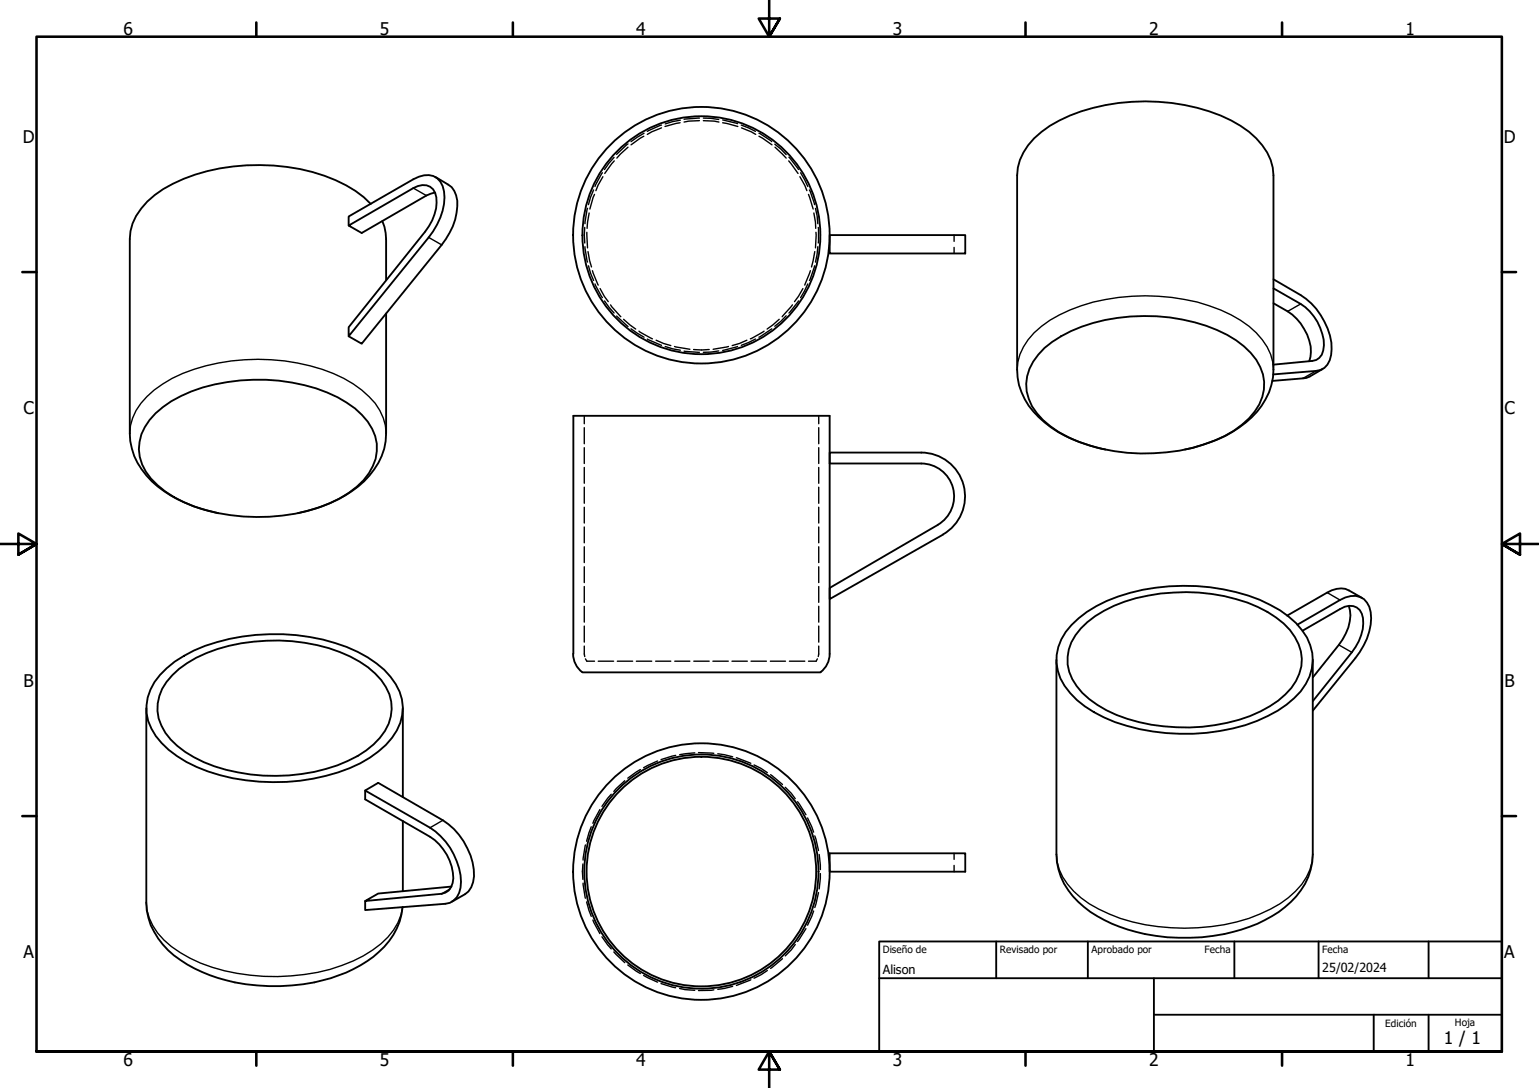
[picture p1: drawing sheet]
<svg xmlns="http://www.w3.org/2000/svg" width="420mm" height="297mm" viewBox="0 0 420 297" stroke-linecap="round" stroke-linejoin="round" font-family="sans-serif">
<!-- layer: Oculto (ISO) -->
<g fill="none" stroke="#000" stroke-width=".38">
<path d="M171.4 39.3l-3.1 2.8M175.8 37.2l-3.5 2.3M175.8 36.4l-3.5 2.3M180.6 34.9l-3.9 1.8M180.6 34.1l-3.9 1.8M185.7 33.5l-4.2 1M185.7 32.8l-4.1 1M190.9 32.9l-2.9 .2-1.2 .2M190.9 32.2l-4.1 .4M192 32.9l3 .2 1.3 .2M192 32.2l4.2 .4M197.3 33.5l4.1 1"/>
<path d="M197.3 32.8l4.1 1M202.4 34.1l3.8 1.8M202.4 34.9l3.9 1.8M207.2 37.2l3.6 2.3M207.2 36.4l3.5 2.3M211.5 39.4l3.1 2.8M160.4 56.9l-.7 4.2M160.8 58.2l-.5 4.1M162.1 51.9l-1.4 4M162.3 53.1l-1.3 4M164.5 47.2l-2.1 3.7M164.6 48.2l-1.3 2.4-.6 1.5"/>
<path d="M167.6 43l-2.6 3.3M167.7 43.9l-2.6 3.5M171.4 40.2l-3 3M211.6 40.2l3 3M215.3 43.9l2.6 3.5M215.4 42.9l2.6 3.4M218.4 48.2l1.3 2.4 .6 1.5M218.6 47.2l1.9 3.7M220.7 53.1l1.3 4M221 51.9l1.4 4M222.2 58.2l.5 4.1M222.6 56.9l.7 4.2"/>
<path d="M159.6 62.1v4.2M159.7 67.4l.7 4.2M160.2 63.4l.2 4.3M160.5 68.7l1 4.2M160.7 72.6l1.4 4M161.7 73.9l1.6 3.9M162.4 77.5l2.1 3.8M163.8 78.8l1.2 2.1 1.1 1.4M219.2 78.8l-2.3 3.5M220.5 77.5l-1.9 3.8M221.2 73.9l-1.5 3.9M222.4 72.6l-1.4 4"/>
<path d="M222.4 68.7l-.8 4.2M222.8 63.4l-.2 4.3M223.3 67.4l-.7 4.2M223.4 62.1v4.2M260.5 64.2v1.7M260.5 67.5v1.7M165 82.2l2.6 3.3M166.7 83.2l2.8 3.3M168.3 86.3l3.1 2.8M170.2 87.2l3.3 2.6M172.3 89.8l3.5 2.3M174.4 90.4l3.7 2.1"/>
<path d="M176.7 92.6l3.9 1.7M179.1 92.9l2.1 .9 1.9 .5M181.6 94.6l4.1 1M184.1 94.6l4.2 .8M186.8 95.9l4.1 .3M189.4 95.4h4.2M196.2 95.8l-4.2 .4M198.9 94.6l-4.2 .8M201.4 94.6l-4.1 1.1M203.9 92.9l-2 .9-2 .5M206.2 92.6l-3.8 1.7M208.6 90.4l-3.7 2.1"/>
<path d="M210.7 89.8l-3.5 2.3M212.7 87.2l-3.3 2.6M214.6 86.2l-3.1 2.9M216.3 83.2l-2.7 3.3M218 82.2l-2.6 3.3M159.5 113.5v2.2M159.5 116.8v4.3M223.5 113.5v2.2M223.5 116.8v4.3M159.5 122.2v4.3M159.5 127.6v4.3M159.5 133v4.4"/>
<path d="M159.5 138.5v4.3M223.5 122.2v4.3M223.5 127.6v4.3M223.5 133v4.4M223.5 138.5v4.3M159.5 143.9v4.3M159.5 149.3v4.3M159.5 154.7v4.4M223.5 143.9v4.3M223.5 149.3v4.3M223.5 154.7v4.4M159.5 176.4l.1 2.8"/>
<path d="M159.5 160.1v4.4M159.5 165.5v4.3M159.5 170.9v4.4M159.8 179.9l.4 .6h2.1M223.1 179.9l-.3 .6h-2.1M223.5 176.4l-.1 2.8M223.5 160.1v4.4M223.5 165.5v4.3M223.5 170.9v4.4M163.3 180.5h4.2M168.5 180.5h4.2M173.7 180.5h4.2"/>
<path d="M179 180.5h4.1M184.2 180.5h4.1M189.4 180.5h4.2M194.6 180.5h4.2M199.8 180.5h4.2M205 180.5h4.2M210.3 180.5h4.1M215.5 180.5h4.2M166.9 216.8l-2.6 3.3M170.6 213.2l-3 2.9M174.8 210.1l-3.4 2.4M179.5 207.8l-3.8 1.8"/>
<path d="M184.5 206.2l-4 1.2M189.7 205.5l-4.2 .5M190.7 205.5l4.2 .2M196 205.8l4 .8M201 206.9l4 1.5M205.9 208.8l3.6 2.1M210.4 211.5l3.2 2.7M214.4 214.9l1.6 1.7 1.1 1.4M217.7 218.9l2.3 3.5M159.1 235.9v4.2M159.8 230.7l-.6 4.1M161.4 225.7l-1.3 4"/>
<path d="M163.8 221l-1.9 3.8M220.5 223.3l1.6 3.9M222.4 228.2l1.1 4M223.6 233.3l.4 4.1M224 238.5l-.4 4.2M260.5 233v1.6M260.5 236.3v1.7M159.2 241.1l.6 4.1M160.1 246.2l1.3 4M161.9 251.2l1.9 3.7M164.3 255.8l2.6 3.3M167.6 259.9l3 2.9"/>
<path d="M217.1 257.9l-1.1 1.4-1.6 1.7M220 253.5l-2.3 3.5M222.1 248.7l-1.6 3.9M223.5 243.7l-1.1 4.1M171.4 263.4l3.4 2.4M175.7 266.3l3.8 1.8M180.5 268.5l4 1.2M185.5 269.9l1.5 .3 2.7 .2M194.9 270.2l-4.2 .2M200 269.3l-4 .8M205 267.5l-4 1.5M209.5 265l-3.6 2.1"/>
<path d="M213.6 261.7l-3.2 2.7"/>
</g>
<!-- layer: Visible (ISO) -->
<g fill="none" stroke="#000" stroke-width=".51">
<path d="M101.2 55.7a34 34 0 0 0-15.9-8.7 56.3 56.3 0 0 0-38.1 3.2 21.2 21.2 0 0 0-11 10.8l-.6 2.1-.2 2.2v53a19.2 19.2 0 0 0 9.3 15.7 41.7 41.7 0 0 0 14.9 6.1M118.7 52.6l-2.3 .8-17.7 10.2-3.5-2 17.6-10.2a4.2 4.2 0 0 1 5.4 .3 8.9 8.9 0 0 1-.2 8.5l-1.9 3-20.9 26.1v2.5l21.8-27a17.4 17.4 0 0 0 4.2-12.6 4.7 4.7 0 0 0-6.8-4l-1.6 .7-17.6 10.2v2.5M118.9 48.3l3.5 2.1a5.9 5.9 0 0 1 2.4 6 17.9 17.9 0 0 1-4.2 10.5l-21.9 26.9-3.5-2M104.4 60.4l.6 1.6 .4 3.3v11.2M226.5 64.2h37v5h-37zM347.7 78.7l7.4 4.3a14 14 0 0 1 6.3 11.3 3.8 3.8 0 0 1-3.1 4.2l-10.6 1.1M347.7 76.2l7.4 4.4a18.6 18.6 0 0 1 8.4 14.7 5.8 5.8 0 0 1-3 5.7l-1.2 .3-11.7 .9M105.4 85.6v32.7a19.2 19.2 0 0 1-9.3 15.7 40.6 40.6 0 0 1-14.8 6.1M285.2 95a40.5 40.5 0 0 1 23.4-8.6 48.5 48.5 0 0 1 28.8 6.5 15.5 15.5 0 0 1 7.7 11.4 13.9 13.9 0 0 1-6 11.6 38.8 38.8 0 0 1-20.6 7.6 49.3 49.3 0 0 1-29.4-5.5 17.3 17.3 0 0 1-8.8-11.1 13.3 13.3 0 0 1 4.9-11.9zM347.7 82.8a16.3 16.3 0 0 1 9.2 8.6 9.8 9.8 0 0 1 .5 7.2M42.5 112.8a35.7 35.7 0 0 1 19.5-8.5 51 51 0 0 1 30.1 4.1 19.7 19.7 0 0 1 10.3 10.6 12.2 12.2 0 0 1-3.1 12.1 31.2 31.2 0 0 1-15.4 8.4 53.2 53.2 0 0 1-33.8-2.4 22 22 0 0 1-11.3-10.3 12.4 12.4 0 0 1 3.7-14zM361.1 100.8l-4.4 2.4-9.4 .8"/>
<path d="M301.8 122.7a34.7 34.7 0 0 1-19.6-10.3 17.5 17.5 0 0 1-4.5-11.4v-53.1a15.6 15.6 0 0 1 6.7-11.9 45.1 45.1 0 0 1 24.6-8.2 53.9 53.9 0 0 1 27.1 5.1 21.5 21.5 0 0 1 10.8 10.8l.6 2.1 .2 2.1v53.1a19.5 19.5 0 0 1-9.4 15.7 39.3 39.3 0 0 1-14.8 6M256 143.3a9 9 0 0 0 4.2-10.1 9 9 0 0 0-8.7-6.7h-25v-2.9h25a12 12 0 0 1 11.6 8.9 12 12 0 0 1-5.7 13.4M256 143.3l-29.5 17.2v3.1l30.9-17.6M156.5 178.5a6.3 6.3 0 0 0 2.5 5M156.5 178.5v-65h70v65a6.3 6.3 0 0 1-2.5 5M292.5 170.6a33.8 33.8 0 0 1 16-8.8 57.2 57.2 0 0 1 35.4 2 27.9 27.9 0 0 1 11.6 8.3 12.8 12.8 0 0 1-.4 16.7 33.4 33.4 0 0 1-18.5 10.1 56.8 56.8 0 0 1-35.2-3 23.4 23.4 0 0 1-11.9-10.7 12.9 12.9 0 0 1 3-14.6zM295.1 171.6a32.6 32.6 0 0 1 18.3-9 51 51 0 0 1 30 3.1 20.4 20.4 0 0 1 11.1 10.2 11.4 11.4 0 0 1-1.9 11.9 30.4 30.4 0 0 1-17.6 9.5 51.4 51.4 0 0 1-32.9-3.4 19.2 19.2 0 0 1-10.2-10.5 12 12 0 0 1 3.2-11.8zM354.2 170.5l11.6-6.7a6 6 0 0 1 6.6-.2 8.6 8.6 0 0 1 1.4 8.8 20.8 20.8 0 0 1-3.8 7.3l-11.6 14.3M355.6 172.2l10.2-5.9a3.8 3.8 0 0 1 3.9-.7 3.8 3.8 0 0 1 2.4 3.2 13 13 0 0 1-3 9.3l-10.7 13.3M368.2 165.4a11 11 0 0 1-1.7 9.2l-8.1 10.4M371.9 163.2l-3.6-2a5.7 5.7 0 0 0-6 .6l-10.9 6.3M39.9 193.3v53.1a19.5 19.5 0 0 0 9.4 15.7 47 47 0 0 0 30.4 6.9 42.9 42.9 0 0 0 22.2-7.8 19.4 19.4 0 0 0 8-13.6"/>
<path d="M43.7 184.3a32.6 32.6 0 0 1 15.5-9 55.9 55.9 0 0 1 38.5 2.7 22.1 22.1 0 0 1 11.4 10.8 13.1 13.1 0 0 1-3.8 14.6 34.2 34.2 0 0 1-16.3 8.4 56.6 56.6 0 0 1-35.3-2.4 24.4 24.4 0 0 1-12.4-10.5 12.7 12.7 0 0 1 2.4-14.6zM47.1 184.3a31.4 31.4 0 0 1 15.4-8 51.1 51.1 0 0 1 33.1 2.9 20.4 20.4 0 0 1 10.7 10.3 12.5 12.5 0 0 1-4.3 13.7 36.7 36.7 0 0 1-19.6 8.1 49.6 49.6 0 0 1-29.4-4.6 18.3 18.3 0 0 1-9.7-10.6 12.4 12.4 0 0 1 3.8-11.8zM110 193.3v24.3M159 183.6h65M288.4 180.1v53.1a18.5 18.5 0 0 0 7.6 14.4 44.4 44.4 0 0 0 29 8.4 43.5 43.5 0 0 0 25.8-8.4 18.5 18.5 0 0 0 7.6-14.4v-53.1M99.7 215.8l3.6-2.1 17.6 10.3a18.6 18.6 0 0 1 8.5 15.3 5.9 5.9 0 0 1-2.5 4.8l-3.5 2.1M110 224.1v19.2M226.5 233h37v5h-37zM123.3 242l-20 2-3.6 2 20.9-2a3.8 3.8 0 0 0 3.2-4.2 14 14 0 0 0-6.4-11.3l-17.7-10.3v-2.4l17.7 10.2a18.3 18.3 0 0 1 8.3 16.4 4.8 4.8 0 0 1-4.1 4.3l-21.9 1.8v-2.5"/>
<circle cx="191.5" cy="64.2" r="32.5"/>
<circle cx="191.5" cy="64.2" r="35"/>
<circle cx="191.5" cy="238" r="32"/>
<circle cx="191.5" cy="238" r="31.3"/>
<circle cx="191.5" cy="238" r="35"/>
</g>
<!-- layer: Visible fina (ISO) -->
<path d="M112.8 51.4l3.6 2M117 64.8l3.6 2.1M355.1 83l-3.6 2M35.4 118.3a15.4 15.4 0 0 1 6.7-11.8 41.4 41.4 0 0 1 21.1-8 54.8 54.8 0 0 1 30.7 4.8 24.7 24.7 0 0 1 9.8 8.8l.9 2.1 .6 2 .2 2.1M277.7 101a15.6 15.6 0 0 1 6.7-11.9 45.1 45.1 0 0 1 24.6-8.2 53.9 53.9 0 0 1 27.1 5.1 21.5 21.5 0 0 1 10.8 10.8l.6 2.1 .2 2.1M359.3 101.3l-3.6 2M362.3 161.8l3.5 2M365.5 176.1l3.6 2M120.9 224l-3.5 2M288.4 233.2a15.6 15.6 0 0 0 6.7 11.9 43.8 43.8 0 0 0 24.6 8.2 51.2 51.2 0 0 0 29.7-6.6 18 18 0 0 0 8.8-11.4l.2-2.1M39.9 246.4a15.9 15.9 0 0 0 6.9 12 45.3 45.3 0 0 0 25.2 8.2 51.6 51.6 0 0 0 27.2-5.6 20.2 20.2 0 0 0 10.3-11.2l.4-2.2M122.9 242.7l-2.3 1.3" fill="none" stroke="#000" stroke-width=".38"/>
<!-- layer: Borde (ISO) -->
<g fill="none" stroke="#000" stroke-width=".7">
<path d="M70 6.1v3.9M140 6.1v3.9M210 0v10l-2.9-4.9h5.8l-2.9 4.9 2.9-4.9M280 6.1v3.9M350 6.1v3.9M6.1 74.3h3.9M410 74.3h3.9M0 148.5h10l-5-2.8v5.7l5-2.9-5 2.9M420 148.5h-10l5-2.8v5.7l-5-2.9 5 2.9M6.1 222.8h3.9M410 222.8h3.9M10 287.1v-277.1h400v277.1h-400h400"/>
<path d="M70 287.1v3.8M140 287.1v3.8M212.9 292l-2.9-4.9 2.9 4.9h-5.8l2.9-4.9v9.9M280 287.1v3.8M350 287.1v3.8"/>
</g>
<path d="M240 257h170v30.1h-170zM272 257v10.1M297 257v10.1M337 257v10.1M360 257v10.1M390 257v10.1M240 267.1h170M315 277h95M315 267.1v20M375 277v10.1M390 277v10.1" fill="none" stroke="#000" stroke-width=".51"/>
<g font-size="4.8">
<text x="33.7" y="9.6">6</text>
<text x="103.7" y="9.6">5</text>
<text x="173.7" y="9.6">4</text>
<text x="243.7" y="9.6">3</text>
<text x="313.7" y="9.6">2</text>
<text x="383.7" y="9.6">1</text>
<text x="6.2" y="38.9">D</text>
<text x="410.5" y="38.9">D</text>
<text x="6.4" y="113.1">C</text>
<text x="410.7" y="113.1">C</text>
<text x="6.4" y="187.4">B</text>
<text x="410.7" y="187.4">B</text>
<text x="6.4" y="261.7">A</text>
<text x="410.7" y="261.7">A</text>
<text x="394.2" y="285">1 / 1</text>
<text x="33.7" y="290.9">6</text>
<text x="103.7" y="290.9">5</text>
<text x="173.7" y="290.9">4</text>
<text x="243.7" y="290.9">3</text>
<text x="313.7" y="290.9">2</text>
<text x="383.7" y="290.9">1</text>
</g>
<g font-size="3.4">
<text x="241" y="266">Alison</text>
<text x="361" y="265.5">25/02/2024</text>
</g>
<g font-size="2.7">
<text x="241" y="260.2">Diseño de</text>
<text x="273" y="260.1">Revisado por</text>
<text x="298" y="260.1">Aprobado por</text>
<text x="328.9" y="260.1">Fecha</text>
<text x="361" y="260.1">Fecha</text>
<text x="378.2" y="280.3">Edición</text>
<text x="397.2" y="280">Hoja</text>
</g>
</svg>
